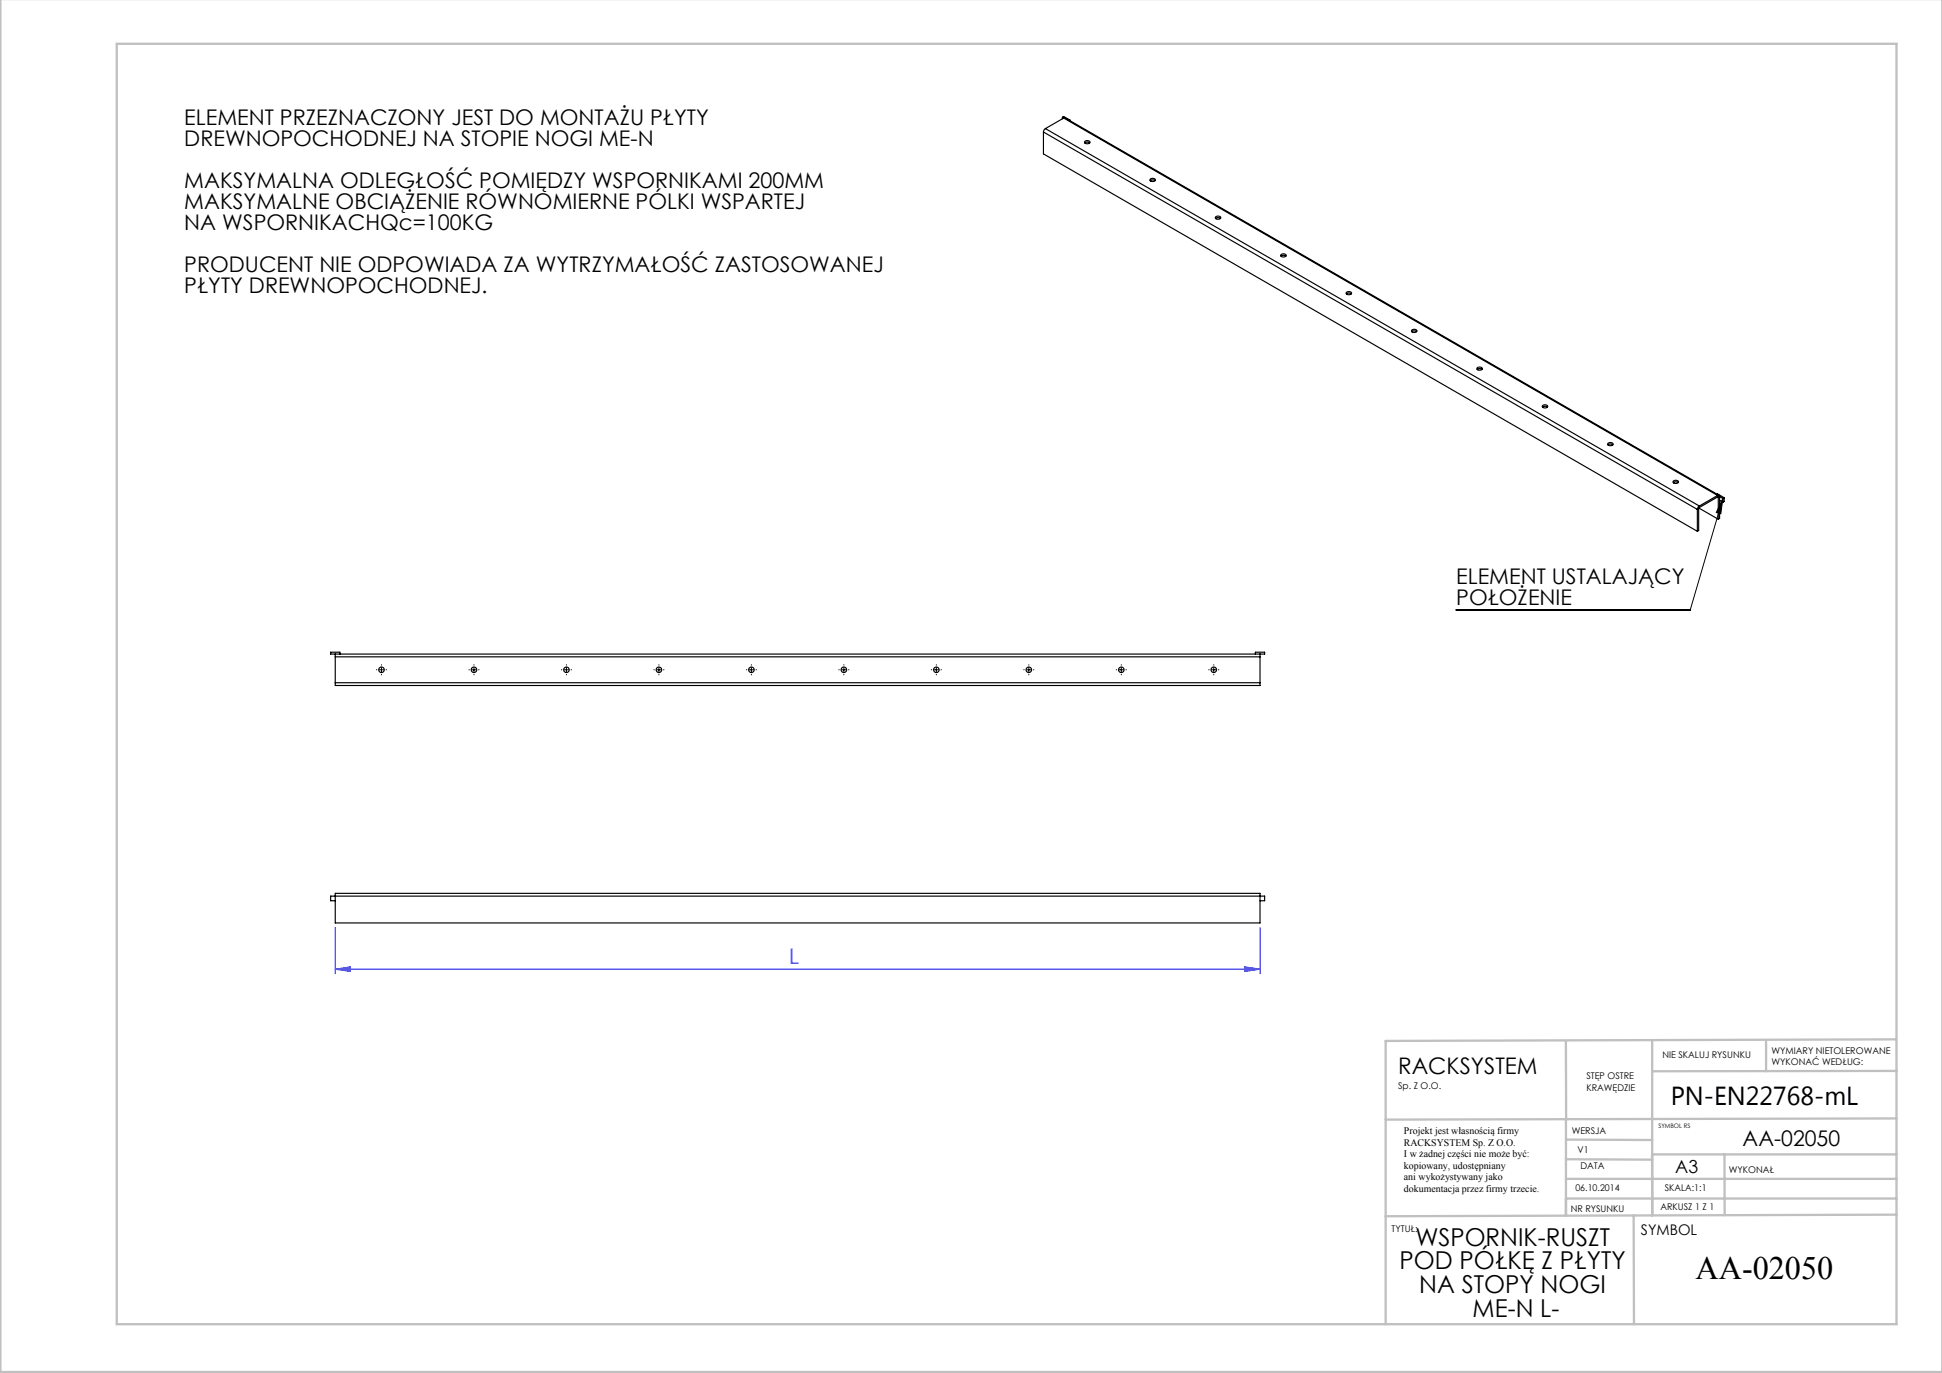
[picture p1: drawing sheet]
<svg xmlns="http://www.w3.org/2000/svg" width="420mm" height="297mm" viewBox="0 0 420 297" stroke-linecap="round" stroke-linejoin="round" font-family="sans-serif">
<g fill="none" stroke="#c0c0c0" stroke-width=".5">
<path d="M.1 -.1v296.9h419.9M25.2 9.5h385v276.9h-385zM338.7 225.2v16.9M357.3 225v37.9v-13.2M382 225.4v6.3M410.1 224.8l-110.4 .4v61.2M410.1 231.7h-52.8M338.7 259.3h71.5M338.7 255h71.5M338.7 250.8l18.6 .1M338.7 246.5l18.6 .1M338.7 242.1v20.9"/>
<path d="M357.3 249.7h52.9M373 249.7v13.2M410.1 241.9l-110.4 .3M353.3 262.9l.1 23.5M410.2 262.7l-110.5 .4"/>
</g>
<g fill="none" stroke="#000" stroke-width=".22">
<path d="M372.6 107.8l-7.1 24.1h-50.6M372.6 107.8l-.4 3.3-1-.2zM82 144.9h1M82.5 144.4v1M102 144.9h1M102.5 144.4v1M122 144.9h1M122.5 144.4v1M142 144.9h1M142.5 144.4v1M162 144.9h1M162.5 144.4v1"/>
<path d="M182 144.9h1M182.5 144.4v1M202 144.9h1M202.5 144.4v1M222 144.9h1M222.5 144.4v1M242 144.9h1M242.5 144.4v1M262 144.9h1M262.5 144.4v1"/>
</g>
<path d="M72.5 209.6l3.3-.5v1.1zM72.5 200.6v10M72.5 209.6h200M269.2 209.1l3.3 .5-3.3 .6zM272.5 200.6v10" fill="none" stroke="#00f" stroke-width=".22"/>
<g fill="none" stroke="#000" stroke-width=".22" stroke-dasharray="15.2 1.3 1.3 1.3">
<path d="M81.5 144.9h-.1M82.5 143.9v-.1M82.5 145.9v.1M83.5 144.9h.1M101.5 144.9h-.1M102.5 143.9v-.1M102.5 145.9v.1M103.5 144.9h.1M121.5 144.9h-.1M122.5 143.9v-.1M122.5 145.9v.1M123.5 144.9h.1"/>
<path d="M141.5 144.9h-.1M142.5 143.9v-.1M142.5 145.9v.1M143.5 144.9h.1M161.5 144.9h-.1M162.5 143.9v-.1M162.5 145.9v.1M163.5 144.9h.1M181.5 144.9h-.1M182.5 143.9v-.1M182.5 145.9v.1M183.5 144.9h.1"/>
<path d="M201.5 144.9h-.1M202.5 143.9v-.1M202.5 145.9v.1M203.5 144.9h.1M221.5 144.9h-.1M222.5 143.9v-.1M222.5 145.9v.1M223.5 144.9h.1M241.5 144.9h-.1M242.5 143.9v-.1M242.5 145.9v.1M243.5 144.9h.1"/>
<path d="M261.5 144.9h-.1M262.5 143.9v-.1M262.5 145.9v.1M263.5 144.9h.1"/>
</g>
<path d="M372.6 107.8l-.4 3.3-1-.2z" fill="#000"/>
<path d="M72.5 209.6l3.3-.5v1.1zM269.2 209.1l3.3 .5-3.3 .6z" fill="#00f"/>
<g fill="none" stroke="#000" stroke-width=".25">
<path d="M225.7 28.6l141.4 81.6M225.7 28.6v4.7l141.4 81.6M226.1 27.8l-.4 .8M226.1 27.8l141.4 81.7M229.8 25.4l.3-.2 1.4 .8M229.8 25.4l.3 .1M229.8 25.4v.3M230.1 25.5h.3l141.4 81.6M230.1 25.5l-4 2.3M230.1 25.5l141.4 81.7M231.5 26l-.1 .1M231.5 26v.1"/>
<path d="M234.6 30.9l.6-.2 .5 .2M234.7 30.6a.64 .64 0 0 1 1 .2 .67 .67 0 0 1-1.1-.1zM248.8 39.1l.5-.2 .5 .2M248.8 38.7a.64 .64 0 0 1 1.1 .3 .67 .67 0 0 1-1.2-.2zM262.9 47.2l.6-.1 .5 .1M262.9 46.9a.64 .64 0 0 1 1.1 .3 .67 .67 0 0 1-1.2-.2zM277 55.4l.6-.2 .5 .2M277.1 55.1a.64 .64 0 0 1 1 .2 .67 .67 0 0 1-1.1-.1zM291.2 63.6l.6-.2 .4 .2M291.2 63.2a.64 .64 0 0 1 1.1 .3 .67 .67 0 0 1-1.2-.2zM305.3 71.7l.6-.1 .5 .1M305.4 71.4a.64 .64 0 0 1 1 .3 .67 .67 0 0 1-1.1-.2z"/>
<path d="M319.5 79.9l.5-.2 .5 .2M319.5 79.5a.64 .64 0 0 1 1.1 .3 .67 .67 0 0 1-1.2-.1zM333.6 88.1l.6-.2 .5 .2M333.6 87.7a.64 .64 0 0 1 1.1 .3 .67 .67 0 0 1-1.1-.2zM347.8 96.2l.5-.1 .5 .1M347.8 95.9a.64 .64 0 0 1 1.1 .3 .67 .67 0 0 1-1.2-.2zM361.9 104.4l.6-.2 .5 .2M361.9 104a.64 .64 0 0 1 1.1 .3 .67 .67 0 0 1-1.2-.2zM367.1 110.2v4.7M367.4 110l-.3 .2M367.4 110v4.8l-.3 .1M367.4 109.9l4.2 2.4"/>
<path d="M367.5 109.5l-.4 .7M367.5 109.8l-.1 .2M367.5 109.5v.3M371.4 106.9l1.5 .8M371.5 107.2a.26 .26 0 0 1 .3-.1 .26 .26 0 0 1 .1 .3M371.5 107.5l.1 .1M371.5 107.2l-4 2.3M371.5 107.2v.3M371.5 107.5l-4 2.3M371.6 107.6v4.7M371.9 107.4l.7 .4M371.9 107.4l-.3 .2"/>
<path d="M371.9 108.2l.7 .4M371.9 107.4v4.8l-.3 .1M372.6 107.8v.8M372.9 107.7l-.3 .1M372.9 107.7v.8l-.3 .1M72.5 141.5v.6M72.5 147.7v.6h200v-.6M72.5 142.1v5.6M72.5 147.7h200M72.5 142.1h200M73.5 141.5v-.4h-2v.4h202v-.4h-2v.4M272.5 141.5v.6"/>
<path d="M272.5 142.1v5.6M72.5 193.2h200v6.4h-200zM72.5 194.8h-1v-1h202v1h-1"/>
<circle cx="82.5" cy="144.9" r=".6"/>
<circle cx="102.5" cy="144.9" r=".6"/>
<circle cx="122.5" cy="144.9" r=".6"/>
<circle cx="142.5" cy="144.9" r=".6"/>
<circle cx="162.5" cy="144.9" r=".6"/>
<circle cx="182.5" cy="144.9" r=".6"/>
<circle cx="202.5" cy="144.9" r=".6"/>
<circle cx="222.5" cy="144.9" r=".6"/>
<circle cx="242.5" cy="144.9" r=".6"/>
<circle cx="262.5" cy="144.9" r=".6"/>
</g>
<text font-size="7.1" x="366.7" y="276.7">AA-02050</text>
<text font-size="5.6" x="361.3" y="239.1">PN-EN22768-mL</text>
<g font-size="5.3">
<text x="306.1" y="269.5">WSPORNIK-RUSZT</text>
<text x="302.7" y="274.6">POD PÓŁKĘ Z PŁYTY</text>
<text x="306.9" y="279.7">NA STOPY NOGI</text>
<text x="318.5" y="284.8">ME-N L-</text>
</g>
<text font-size="4.9" x="302.4" y="232.4">RACKSYSTEM</text>
<g font-size="4.7">
<text x="39.9" y="27.1">ELEMENT PRZEZNACZONY JEST DO MONTAŻU PŁYTY</text>
<text x="39.9" y="31.6">DREWNOPOCHODNEJ NA STOPIE NOGI ME-N</text>
<text x="39.9" y="40.7">MAKSYMALNA ODLEGŁOŚĆ POMIĘDZY WSPORNIKAMI 200MM</text>
<text x="39.9" y="45.2">MAKSYMALNE OBCIĄŻENIE RÓWNOMIERNE PÓLKI WSPARTEJ</text>
<text x="39.9" y="49.7">NA WSPORNIKACHQc=100KG</text>
<text x="39.9" y="58.8">PRODUCENT NIE ODPOWIADA ZA WYTRZYMAŁOŚĆ ZASTOSOWANEJ</text>
<text x="39.9" y="63.3">PŁYTY DREWNOPOCHODNEJ.</text>
<text x="314.9" y="126.4">ELEMENT USTALAJĄCY</text>
<text x="314.9" y="130.9">POŁOŻENIE</text>
<text x="376.9" y="247.8">AA-02050</text>
</g>
<text font-size="4.7" fill="#00f" x="170.7" y="208.6">L</text>
<text font-size="3.9" x="362.3" y="253.8">A3</text>
<text font-size="3.2" x="354.9" y="267.2">SYMBOL</text>
<g font-size="2.2">
<text x="303.6" y="245.3">Projekt jest własnością firmy</text>
<text x="303.6" y="247.8">RACKSYSTEM Sp. Z O.O.</text>
<text x="303.6" y="250.3">I w żadnej części nie może być:</text>
<text x="303.6" y="252.8">kopiowany, udostępniany</text>
<text x="303.6" y="255.3">ani wykożystywany jako</text>
<text x="303.6" y="257.8">dokumentacja przez firmy trzecie.</text>
</g>
<g font-size="2">
<text x="383.1" y="227.9">WYMIARY NIETOLEROWANE</text>
<text x="343.1" y="233.4">STĘP OSTRE</text>
<text x="359.5" y="228.9">NIE SKALUJ RYSUNKU</text>
<text x="383.1" y="230.4">WYKONAĆ WEDŁUG:</text>
<text x="302.4" y="235.5">Sp. Z O.O.</text>
<text x="343.1" y="235.9">KRAWĘDZIE</text>
<text x="339.9" y="245.4">WERSJA</text>
<text x="341.2" y="249.4">V1</text>
<text x="340.7" y="257.7">06.10.2014</text>
<text x="341.8" y="252.9">DATA</text>
<text x="360.1" y="257.7">SKALA:1:1</text>
<text x="373.9" y="253.8">WYKONAŁ</text>
<text x="339.7" y="262.3">NR RYSUNKU</text>
<text x="359.1" y="261.8">ARKUSZ 1 Z 1</text>
<text x="301" y="266.4">TYTUŁ:</text>
</g>
<text font-size="1.3" x="358.7" y="244">SYMBOL RS</text>
</svg>
